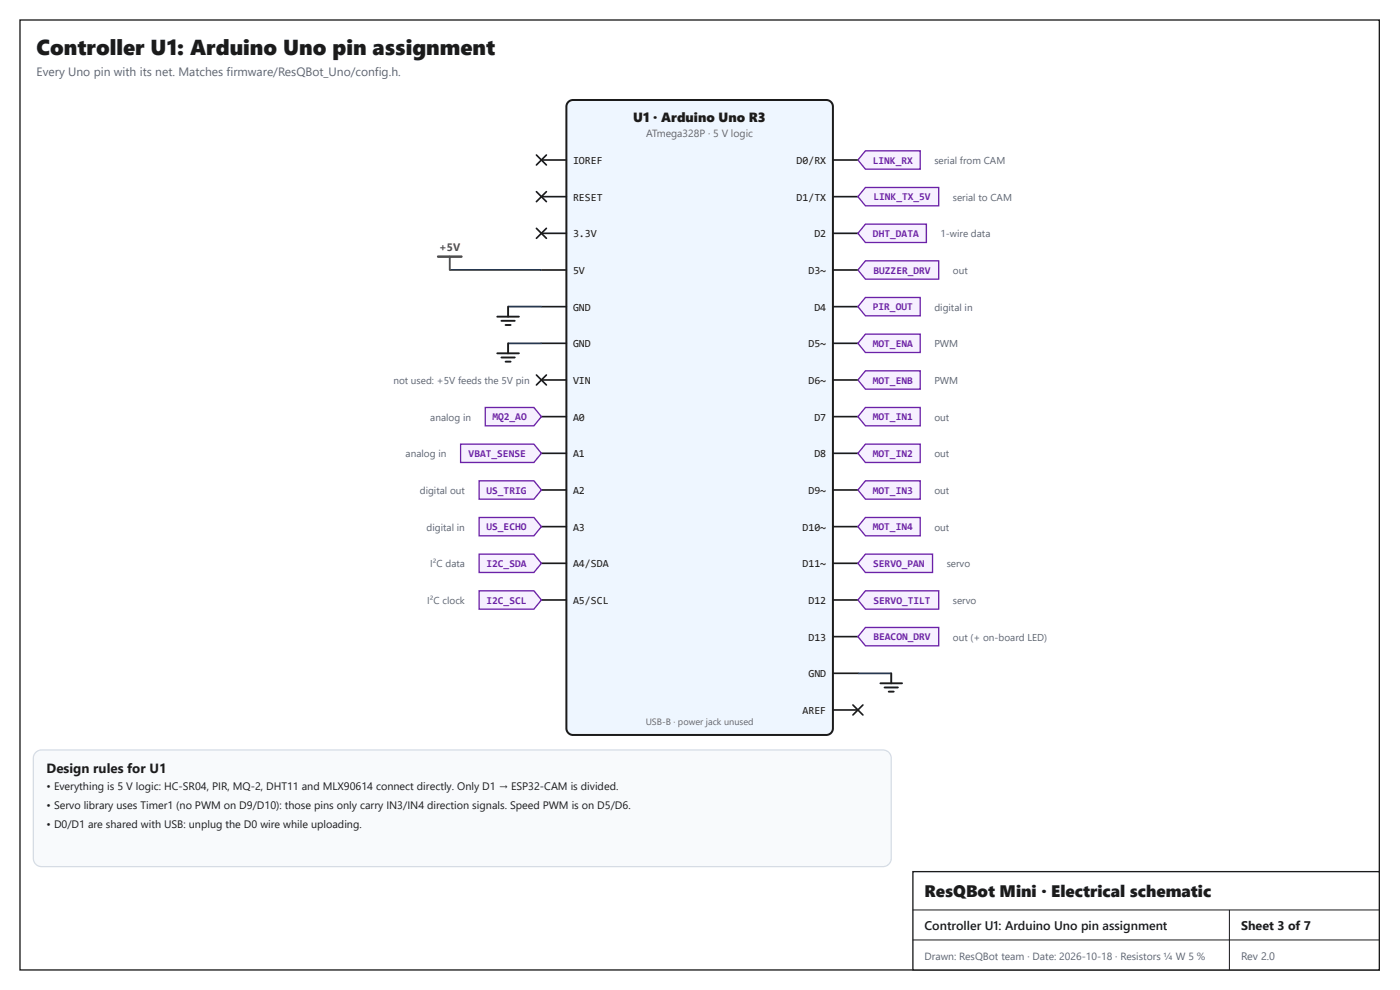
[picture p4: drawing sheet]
<svg xmlns="http://www.w3.org/2000/svg" width="420mm" height="297mm" viewBox="0 0 420 297" stroke-linecap="round" stroke-linejoin="round" font-family="sans-serif">
<path d="M6 6h408v285h-408z" fill="none" stroke="#1b1b1b" stroke-width=".4"/>
<path d="M274 261.5h140v29.5h-140z" fill="#fff"/>
<path d="M274 261.5h140v29.5h-140z" fill="none" stroke="#1b1b1b" stroke-width=".4"/>
<path d="M274 273h140M369 273v18M274 282h140" fill="none" stroke="#1b1b1b" stroke-width=".3"/>
<path d="M170.6 30.6l.6-.4 .8-.2h76a2 2 0 0 1 2 2v186.5a2 2 0 0 1-2 2h-76a2 2 0 0 1-2-2v-186.5l.2-.8z" fill="#eef6ff"/>
<path d="M170.6 30.6l.6-.4 .8-.2h76a2 2 0 0 1 2 2v186.5a2 2 0 0 1-2 2h-76a2 2 0 0 1-2-2v-186.5l.2-.8z" fill="none" stroke="#1b1b1b" stroke-width=".6"/>
<g fill="none" stroke="#1b1b1b" stroke-width=".5">
<path d="M161 46.5l3 3M161 57.5l3 3M162.5 48h7.5M162.5 59h7.5M164 46.5l-3 3M164 57.5l-3 3M250 48h7.5M250 59h7.5M161 68.5l3 3M162.5 70h7.5M164 68.5l-3 3M250 70h7.5"/>
<path d="M162.5 81h7.5M162.5 92h7.5M250 81h7.5M250 92h7.5M161 112.5l3 3M162.5 103h7.5M162.5 114h7.5M164 112.5l-3 3M250 103h7.5M250 114h7.5M162.5 125h7.5M162.5 136h7.5"/>
<path d="M250 125h7.5M250 136h7.5M162.5 147h7.5M162.5 158h7.5M250 147h7.5M250 158h7.5M162.5 169h7.5M162.5 180h7.5M250 169h7.5M250 180h7.5M250 191h7.5M250 202h7.5"/>
<path d="M250 213h7.5M256 211.5l3 3M259 211.5l-3 3"/>
</g>
<path d="M135 81h27.5M152.5 92h10M152.5 103h10" fill="none" stroke="#1f4e8c" stroke-width=".57"/>
<path d="M135 77v4" fill="none" stroke="#b42318" stroke-width=".57"/>
<path d="M131.5 77h7" fill="none" stroke="#b42318" stroke-width=".75"/>
<path d="M149.2 95h6.5M150.5 96.2h4M151.7 97.5h1.5M152.5 92v3M149.2 106h6.5M150.5 107.2h4M151.7 108.5h1.5M152.5 103v3" fill="none" stroke="#1b1b1b" stroke-width=".57"/>
<path d="M145.6 122.2h14.6l2.3 2.8-2.3 2.7h-14.6z" fill="#f6f0ff"/>
<path d="M145.6 122.2h14.6l2.3 2.8-2.3 2.7h-14.6z" fill="none" stroke="#6b21a8" stroke-width=".4"/>
<path d="M138.2 133.2h22l2.3 2.8-2.3 2.7h-22z" fill="#f6f0ff"/>
<path d="M138.2 133.2h22l2.3 2.8-2.3 2.7h-22z" fill="none" stroke="#6b21a8" stroke-width=".4"/>
<path d="M143.8 144.2h16.4l2.3 2.8-2.3 2.7h-16.4z" fill="#f6f0ff"/>
<path d="M143.8 144.2h16.4l2.3 2.8-2.3 2.7h-16.4z" fill="none" stroke="#6b21a8" stroke-width=".4"/>
<path d="M143.8 155.2h16.4l2.3 2.8-2.3 2.7h-16.4z" fill="#f6f0ff"/>
<path d="M143.8 155.2h16.4l2.3 2.8-2.3 2.7h-16.4z" fill="none" stroke="#6b21a8" stroke-width=".4"/>
<path d="M143.8 166.2h16.4l2.3 2.8-2.3 2.7h-16.4z" fill="#f6f0ff"/>
<path d="M143.8 166.2h16.4l2.3 2.8-2.3 2.7h-16.4z" fill="none" stroke="#6b21a8" stroke-width=".4"/>
<path d="M143.8 177.2h16.4l2.3 2.8-2.3 2.7h-16.4z" fill="#f6f0ff"/>
<path d="M143.8 177.2h16.4l2.3 2.8-2.3 2.7h-16.4z" fill="none" stroke="#6b21a8" stroke-width=".4"/>
<path d="M259.7 45.3h16.5v5.5h-16.5l-2.2-2.8z" fill="#f6f0ff"/>
<path d="M259.7 45.3h16.5v5.5h-16.5l-2.2-2.8z" fill="none" stroke="#6b21a8" stroke-width=".4"/>
<path d="M259.7 56.3h22v5.5h-22l-2.2-2.8z" fill="#f6f0ff"/>
<path d="M259.7 56.3h22v5.5h-22l-2.2-2.8z" fill="none" stroke="#6b21a8" stroke-width=".4"/>
<path d="M259.7 67.3h18.3v5.4h-18.3l-2.2-2.7z" fill="#f6f0ff"/>
<path d="M259.7 67.3h18.3v5.4h-18.3l-2.2-2.7z" fill="none" stroke="#6b21a8" stroke-width=".4"/>
<path d="M259.7 78.2h22v5.5h-22l-2.2-2.7z" fill="#f6f0ff"/>
<path d="M259.7 78.2h22v5.5h-22l-2.2-2.7z" fill="none" stroke="#6b21a8" stroke-width=".4"/>
<path d="M259.7 89.2h16.5v5.5h-16.5l-2.2-2.7z" fill="#f6f0ff"/>
<path d="M259.7 89.2h16.5v5.5h-16.5l-2.2-2.7z" fill="none" stroke="#6b21a8" stroke-width=".4"/>
<path d="M259.7 100.2h16.5v5.5h-16.5l-2.2-2.7z" fill="#f6f0ff"/>
<path d="M259.7 100.2h16.5v5.5h-16.5l-2.2-2.7z" fill="none" stroke="#6b21a8" stroke-width=".4"/>
<path d="M259.7 111.2h16.5v5.5h-16.5l-2.2-2.7z" fill="#f6f0ff"/>
<path d="M259.7 111.2h16.5v5.5h-16.5l-2.2-2.7z" fill="none" stroke="#6b21a8" stroke-width=".4"/>
<path d="M259.7 122.2h16.5v5.5h-16.5l-2.2-2.7z" fill="#f6f0ff"/>
<path d="M259.7 122.2h16.5v5.5h-16.5l-2.2-2.7z" fill="none" stroke="#6b21a8" stroke-width=".4"/>
<path d="M259.7 133.2h16.5v5.5h-16.5l-2.2-2.7z" fill="#f6f0ff"/>
<path d="M259.7 133.2h16.5v5.5h-16.5l-2.2-2.7z" fill="none" stroke="#6b21a8" stroke-width=".4"/>
<path d="M259.7 144.2h16.5v5.5h-16.5l-2.2-2.7z" fill="#f6f0ff"/>
<path d="M259.7 144.2h16.5v5.5h-16.5l-2.2-2.7z" fill="none" stroke="#6b21a8" stroke-width=".4"/>
<path d="M259.7 155.2h16.5v5.5h-16.5l-2.2-2.7z" fill="#f6f0ff"/>
<path d="M259.7 155.2h16.5v5.5h-16.5l-2.2-2.7z" fill="none" stroke="#6b21a8" stroke-width=".4"/>
<path d="M259.7 166.2h20.2v5.5h-20.2l-2.2-2.7z" fill="#f6f0ff"/>
<path d="M259.7 166.2h20.2v5.5h-20.2l-2.2-2.7z" fill="none" stroke="#6b21a8" stroke-width=".4"/>
<path d="M259.7 177.2h22v5.5h-22l-2.2-2.7z" fill="#f6f0ff"/>
<path d="M259.7 177.2h22v5.5h-22l-2.2-2.7z" fill="none" stroke="#6b21a8" stroke-width=".4"/>
<path d="M259.7 188.2h22v5.5h-22l-2.2-2.7z" fill="#f6f0ff"/>
<path d="M259.7 188.2h22v5.5h-22l-2.2-2.7z" fill="none" stroke="#6b21a8" stroke-width=".4"/>
<path d="M257.5 202h10" fill="none" stroke="#1f4e8c" stroke-width=".57"/>
<path d="M264.2 205h6.5M265.5 206.2h4M266.7 207.5h1.5M267.5 202v3" fill="none" stroke="#1b1b1b" stroke-width=".57"/>
<path d="M10.7 225.7l.8-.5 1-.2h252.5a2.5 2.5 0 0 1 2.5 2.5v30a2.5 2.5 0 0 1-2.5 2.5h-252.5a2.5 2.5 0 0 1-2.5-2.5v-30l.2-1z" fill="#f8fafc"/>
<path d="M10.7 225.7l.8-.5 1-.2h252.5a2.5 2.5 0 0 1 2.5 2.5v30a2.5 2.5 0 0 1-2.5 2.5h-252.5a2.5 2.5 0 0 1-2.5-2.5v-30l.2-1z" fill="none" stroke="#d5dce5" stroke-width=".37"/>
<text font-size="6.5" fill="#1b1b1b" x="11" y="16.5">Controller U1: Arduino Uno pin assignment</text>
<text font-size="5" fill="#1b1b1b" x="277.5" y="269.2">ResQBot Mini · Electrical schematic</text>
<g font-size="4" fill="#1b1b1b">
<text x="190.1" y="36.5">U1 · Arduino Uno R3</text>
<text x="14" y="232">Design rules for U1</text>
</g>
<g font-size="3.7" fill="#1b1b1b">
<text x="277.5" y="279">Controller U1: Arduino Uno pin assignment</text>
<text x="372.5" y="279">Sheet 3 of 7</text>
</g>
<text font-size="3.6" fill="#5b6475" x="11" y="22.7">Every Uno pin with its net. Matches firmware/ResQBot_Uno/config.h.</text>
<g font-size="3.2" fill="#1b1b1b">
<text x="172" y="49.2">IOREF</text>
<text x="239.1" y="49.2">D0/RX</text>
<text x="172" y="60.2">RESET</text>
<text x="239.1" y="60.2">D1/TX</text>
<text x="172" y="71.2">3.3V</text>
<text x="244.4" y="71.2">D2</text>
<text x="172" y="82.2">5V</text>
<text x="242.6" y="82.2">D3~</text>
<text x="172" y="93.2">GND</text>
<text x="244.4" y="93.2">D4</text>
<text x="172" y="104.2">GND</text>
<text x="242.6" y="104.2">D5~</text>
<text x="172" y="115.2">VIN</text>
<text x="242.6" y="115.2">D6~</text>
<text x="172" y="126.2">A0</text>
<text x="244.4" y="126.2">D7</text>
<text x="172" y="137.2">A1</text>
<text x="244.4" y="137.2">D8</text>
<text x="172" y="148.2">A2</text>
<text x="242.6" y="148.2">D9~</text>
<text x="172" y="159.2">A3</text>
<text x="240.8" y="159.2">D10~</text>
<text x="172" y="170.2">A4/SDA</text>
<text x="240.8" y="170.2">D11~</text>
<text x="172" y="181.2">A5/SCL</text>
<text x="242.6" y="181.2">D12</text>
<text x="242.6" y="192.2">D13</text>
<text x="242.6" y="203.2">GND</text>
<text x="240.8" y="214.2">AREF</text>
<text x="14" y="237">• Everything is 5 V logic: HC-SR04, PIR, MQ-2, DHT11 and MLX90614 connect directly. Only D1 → ESP32-CAM is divided.</text>
<text x="14" y="242.7">• Servo library uses Timer1 (no PWM on D9/D10): those pins only carry IN3/IN4 direction signals. Speed PWM is on D5/D6.</text>
<text x="14" y="248.5">• D0/D1 are shared with USB: unplug the D0 wire while uploading.</text>
</g>
<text font-size="3.2" fill="#b42318" x="131.8" y="75.2">+5V</text>
<text font-size="3.2" fill="#5b6475" x="372.5" y="288">Rev 2.0</text>
<g font-size="3.1" fill="#5b6475">
<text x="194" y="41.2">ATmega328P · 5 V logic</text>
<text x="277.5" y="288">Drawn: ResQBot team · Date: 2026-10-18 · Resistors ¼ W 5 %</text>
</g>
<g font-size="3.1" fill="#6b21a8">
<text x="262" y="49.1">LINK_RX</text>
<text x="262.2" y="60.1">LINK_TX_5V</text>
<text x="262" y="71.1">DHT_DATA</text>
<text x="262.2" y="82.1">BUZZER_DRV</text>
<text x="262" y="93.1">PIR_OUT</text>
<text x="262" y="104.1">MOT_ENA</text>
<text x="262" y="115.1">MOT_ENB</text>
<text x="147.8" y="126.1">MQ2_AO</text>
<text x="262" y="126.1">MOT_IN1</text>
<text x="140.7" y="137.1">VBAT_SENSE</text>
<text x="262" y="137.1">MOT_IN2</text>
<text x="146" y="148.1">US_TRIG</text>
<text x="262" y="148.1">MOT_IN3</text>
<text x="146" y="159.1">US_ECHO</text>
<text x="262" y="159.1">MOT_IN4</text>
<text x="146" y="170.1">I2C_SDA</text>
<text x="262.1" y="170.1">SERVO_PAN</text>
<text x="146" y="181.1">I2C_SCL</text>
<text x="262.2" y="181.1">SERVO_TILT</text>
<text x="262.2" y="192.1">BEACON_DRV</text>
</g>
<g font-size="3" fill="#5b6475">
<text x="280.4" y="49.2">serial from CAM</text>
<text x="286" y="60.2">serial to CAM</text>
<text x="282.3" y="71.2">1-wire data</text>
<text x="286" y="82.2">out</text>
<text x="280.4" y="93.2">digital in</text>
<text x="280.4" y="104.2">PWM</text>
<text x="118.1" y="115.2">not used: +5V feeds the 5V pin</text>
<text x="280.4" y="115.2">PWM</text>
<text x="129.2" y="126.2">analog in</text>
<text x="280.4" y="126.2">out</text>
<text x="121.8" y="137.2">analog in</text>
<text x="280.4" y="137.2">out</text>
<text x="126" y="148.2">digital out</text>
<text x="280.4" y="148.2">out</text>
<text x="128.1" y="159.2">digital in</text>
<text x="280.4" y="159.2">out</text>
<text x="129.1" y="170.2">I²C data</text>
<text x="284.1" y="170.2">servo</text>
<text x="128.2" y="181.2">I²C clock</text>
<text x="286" y="181.2">servo</text>
<text x="286" y="192.2">out (+ on-board LED)</text>
</g>
<text font-size="2.7" fill="#5b6475" x="193.8" y="217.5">USB-B · power jack unused</text>
</svg>
